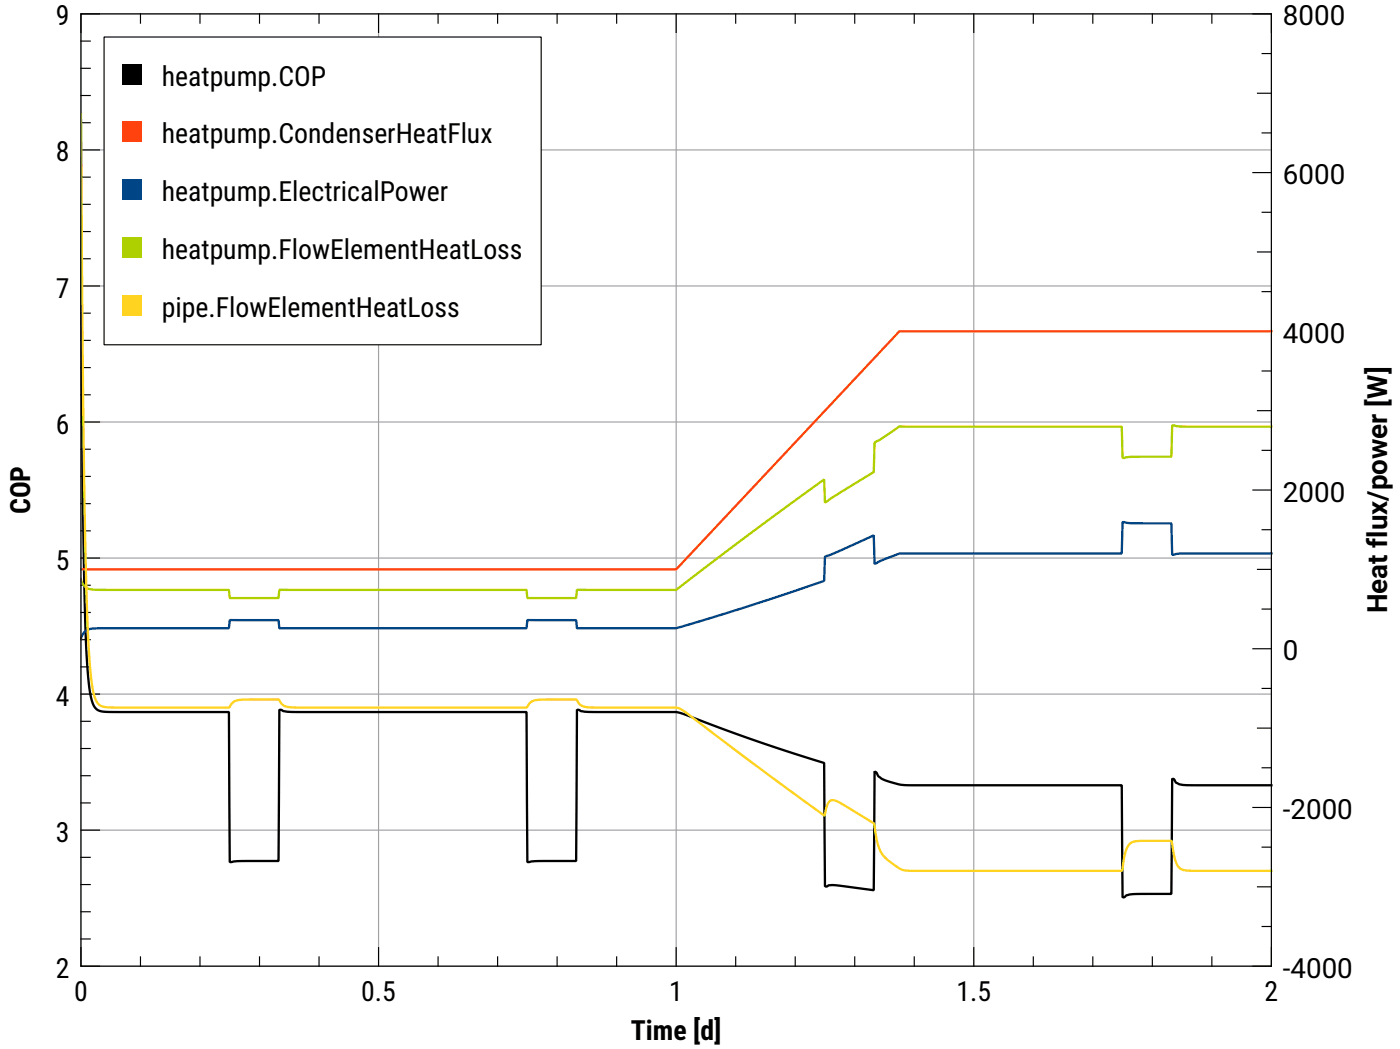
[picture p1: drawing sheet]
<svg xmlns="http://www.w3.org/2000/svg" width="160mm" height="120mm" viewBox="0 0 160 120" stroke-linecap="round" stroke-linejoin="round" font-family="sans-serif">
<path d="M9.3 1.6h136.1v108.9h-136.1zM9.3 17.1h136.1M43.3 1.6v108.9M77.4 1.6v108.9M111.4 1.6v108.9M9.3 32.7h136.1M9.3 48.3h136.1M9.3 79.4h136.1M9.3 63.8h136.1M9.3 94.9h136.1" fill="none" stroke="#a0a0a4" stroke-width=".13"/>
<g fill="none" stroke="#000" stroke-width=".13">
<path d="M9.3 14h1M9.3 10.9h1M9.3 7.8h1M9.3 4.7h1M9.3 17.1h2.1M11.4 1.6h-2.1v2.1M16.1 1.6v1M22.9 1.6v1M29.7 1.6v1M36.5 1.6v1M43.3 1.6v2.1M50.1 1.6v1"/>
<path d="M56.9 1.6v1M63.7 1.6v1M70.5 1.6v1M77.4 1.6v2.1M84.2 1.6v1M91 1.6v1M97.8 1.6v1M104.6 1.6v1M111.4 1.6v2.1M118.2 1.6v1M125 1.6v1M131.8 1.6v1"/>
<path d="M138.6 1.6v1M143.3 1.6h2.1v2.1M143.3 19.7h2.1M143.9 10.7h1.5M144.4 15.2h1M144.4 6.1h1M9.3 38.9h1M9.3 35.8h1M9.3 29.6h1M9.3 26.5h1M9.3 23.4h1M9.3 20.3h1"/>
<path d="M9.3 32.7h2.1M143.3 37.9h2.1M143.9 28.8h1.5M144.4 33.3h1M144.4 24.3h1M9.3 57.6h1M9.3 54.5h1M9.3 51.4h1M9.3 45.1h1M9.3 42h1M9.3 48.3h2.1M143.3 56h2.1"/>
<path d="M143.9 47h1.5M144.4 51.5h1M144.4 42.4h1M9.3 76.3h1M9.3 73.1h1M9.3 70h1M9.3 66.9h1M9.3 60.7h1M9.3 79.4h2.1M9.3 63.8h2.1M143.3 74.2h2.1M143.9 65.1h1.5"/>
<path d="M144.4 78.7h1M144.4 69.6h1M144.4 60.6h1M9.3 98h1M9.3 91.8h1M9.3 88.7h1M9.3 85.6h1M9.3 82.5h1M9.3 94.9h2.1M143.3 92.3h2.1M143.9 83.3h1.5M144.4 96.9h1"/>
<path d="M144.4 87.8h1M9.3 108.4v2.1h2.1M9.3 107.4h1M9.3 104.3h1M9.3 101.1h1M16.1 109.4v1.1M22.9 109.4v1.1M29.7 109.4v1.1M36.5 109.4v1.1M43.3 108.4v2.1M50.1 109.4v1.1M56.9 109.4v1.1"/>
<path d="M63.7 109.4v1.1M70.5 109.4v1.1M77.4 108.4v2.1M84.2 109.4v1.1M91 109.4v1.1M97.8 109.4v1.1M104.6 109.4v1.1M111.4 108.4v2.1M118.2 109.4v1.1M125 109.4v1.1M131.8 109.4v1.1M138.6 109.4v1.1"/>
<path d="M143.9 101.4h1.5M144.4 105.9h1M145.4 108.4v2.1h-2.1"/>
</g>
<path d="M9.3 13.8l.1 28.8 .1 18.8 .3 11.9 .4 5.2a4.2 4.2 0 0 0 .8 2.5l.5 .3 .9 .1h13.8l.1 17.2 1.3-.1 4.3-.1 .1-17.3 .8 .3h1.1h26.3l.1 17.2 1.3-.1 4.3-.1 .1-17.3 .5 .2 .9 .1 10.1 .1 9.2 3.3 7.6 2.4 .1 14.2 .5-.2h.7l4.4 .6 .1-13.6 .1 .1a1.79 1.79 0 0 0 1.3 1l1.4 .4 .9 .1h24.5l.1 12.8h.3a1.4 1.4 0 0 1 1-.4h4.3l.1-13.2a.51 .51 0 0 1 .4 .5l.5 .2 .8 .1h9.6" fill="none" stroke="#000" stroke-width=".26"/>
<path d="M145.4 37.9h-42.5l-25.5 27.2h-68.1" fill="none" stroke="#ff420e" stroke-width=".26"/>
<path d="M145.4 63.3h-10l-1.3 .1-.1-3.6h-4.4l-1.2-.1-.1 3.6h-25.4l-2 .8-.8 .4-.1-3.3-4.3 1.9-1.3 .6-.1 2.7-8.8 3-8.1 2.4h-11.4l-.1-.9h-5.6l-.1 .9h-28.2l-.1-.9h-5.6l-.1 .9h-14.3l-1.6 .1a1.26 1.26 0 0 0-1 1v.2" fill="none" stroke="#004586" stroke-width=".26"/>
<path d="M145.4 48.8h-10l-1.3-.2-.1 3.6h-4.4l-1.2 .2-.1-3.6h-25.4l-2 1.3-.8 .5-.1 3.4-5.6 3.5-.1-2.7-8.8 6.4-8.1 6.3-11.4-.1-.1 1h-5.6l-.1-.9-28.2-.1-.1 1h-5.6l-.1-.9-14.3-.1h-1.6a1.26 1.26 0 0 1-1-1v-.2" fill="none" stroke="#aecf00" stroke-width=".26"/>
<path d="M9.3 13l.2 31.3 .3 19 .4 11 .2 3.4 .4 1.8a1.53 1.53 0 0 0 1.8 1.4h13.6a1.49 1.49 0 0 1 1.5-.9h4.2a1.45 1.45 0 0 0 1.6 .9h26.7a1.59 1.59 0 0 1 1.8-.9h4a1.48 1.48 0 0 0 1.6 .9h9.8a3.9 3.9 0 0 1 1.5 .9l8.5 6.4 6.9 5 .3-.9a.73 .73 0 0 1 1.1-.7l4.3 2.5 .1 .4a7.2 7.2 0 0 0 .8 3.1 4.3 4.3 0 0 0 1.2 1.2l.6 .4a2.58 2.58 0 0 0 1.9 .4h23.7l.4-2a1.49 1.49 0 0 1 1.7-1.4l3.6-.1 .4 2a1.48 1.48 0 0 0 1.6 1.5h9.4" fill="none" stroke="#ffd320" stroke-width=".26"/>
<path d="M11.9 4.2h50v35.2h-50z" fill="#fff" stroke="#000" stroke-width=".13"/>
<path d="M14 7.3h2.3v2.4h-2.3z" fill-rule="evenodd" fill="#000"/>
<path d="M14 13.9h2.3v2.4h-2.3z" fill-rule="evenodd" fill="#ff420e"/>
<path d="M14 20.5h2.3v2.4h-2.3z" fill-rule="evenodd" fill="#004586"/>
<path d="M14 27.1h2.3v2.4h-2.3z" fill-rule="evenodd" fill="#aecf00"/>
<path d="M14 33.7h2.3v2.4h-2.3z" fill-rule="evenodd" fill="#ffd320"/>
<path d="M9.3 1.6h136.1v108.9h-136.1z" fill="none" stroke="#000" stroke-width=".13"/>
<g font-size="3.2">
<text x="6.4" y="2.9">9</text>
<text x="146.8" y="2.9">8000</text>
<text x="18.5" y="9.8">heatpump.COP</text>
<text x="18.5" y="16.4">heatpump.CondenserHeatFlux</text>
<text x="6.4" y="18.5">8</text>
<text x="18.5" y="23">heatpump.Electrical</text>
<text x="43.4" y="23">Power</text>
<text x="146.8" y="21.1">6000</text>
<text x="18.5" y="29.6">heatpump.FlowElem</text>
<text x="43.9" y="29.6">entHeatLoss</text>
<text x="6.4" y="34">7</text>
<text x="18.5" y="36.2">pipe.FlowElementHe</text>
<text x="44.2" y="36.2">atLoss</text>
<text x="146.8" y="39.2">4000</text>
<text x="6.4" y="49.6">6</text>
<text x="3.4" y="58.8" transform="rotate(-90 3.4 58.8)">COP</text>
<text x="146.8" y="57.4">2000</text>
<text x="6.4" y="65.1">5</text>
<text x="158.7" y="70.1" transform="rotate(-90 158.7 70.1)">Heat flux/power [W]</text>
<text x="146.8" y="75.5">0</text>
<text x="6.4" y="80.7">4</text>
<text x="146.8" y="93.7">-2000</text>
<text x="6.4" y="96.2">3</text>
<text x="6.4" y="111.8">2</text>
<text x="146.8" y="111.8">-4000</text>
<text x="8.5" y="114.4">0</text>
<text x="41.3" y="114.4">0.5</text>
<text x="72.2" y="118.9">Time [d]</text>
<text x="76.6" y="114.4">1</text>
<text x="109.4" y="114.4">1.5</text>
<text x="144.7" y="114.4">2</text>
</g>
</svg>
